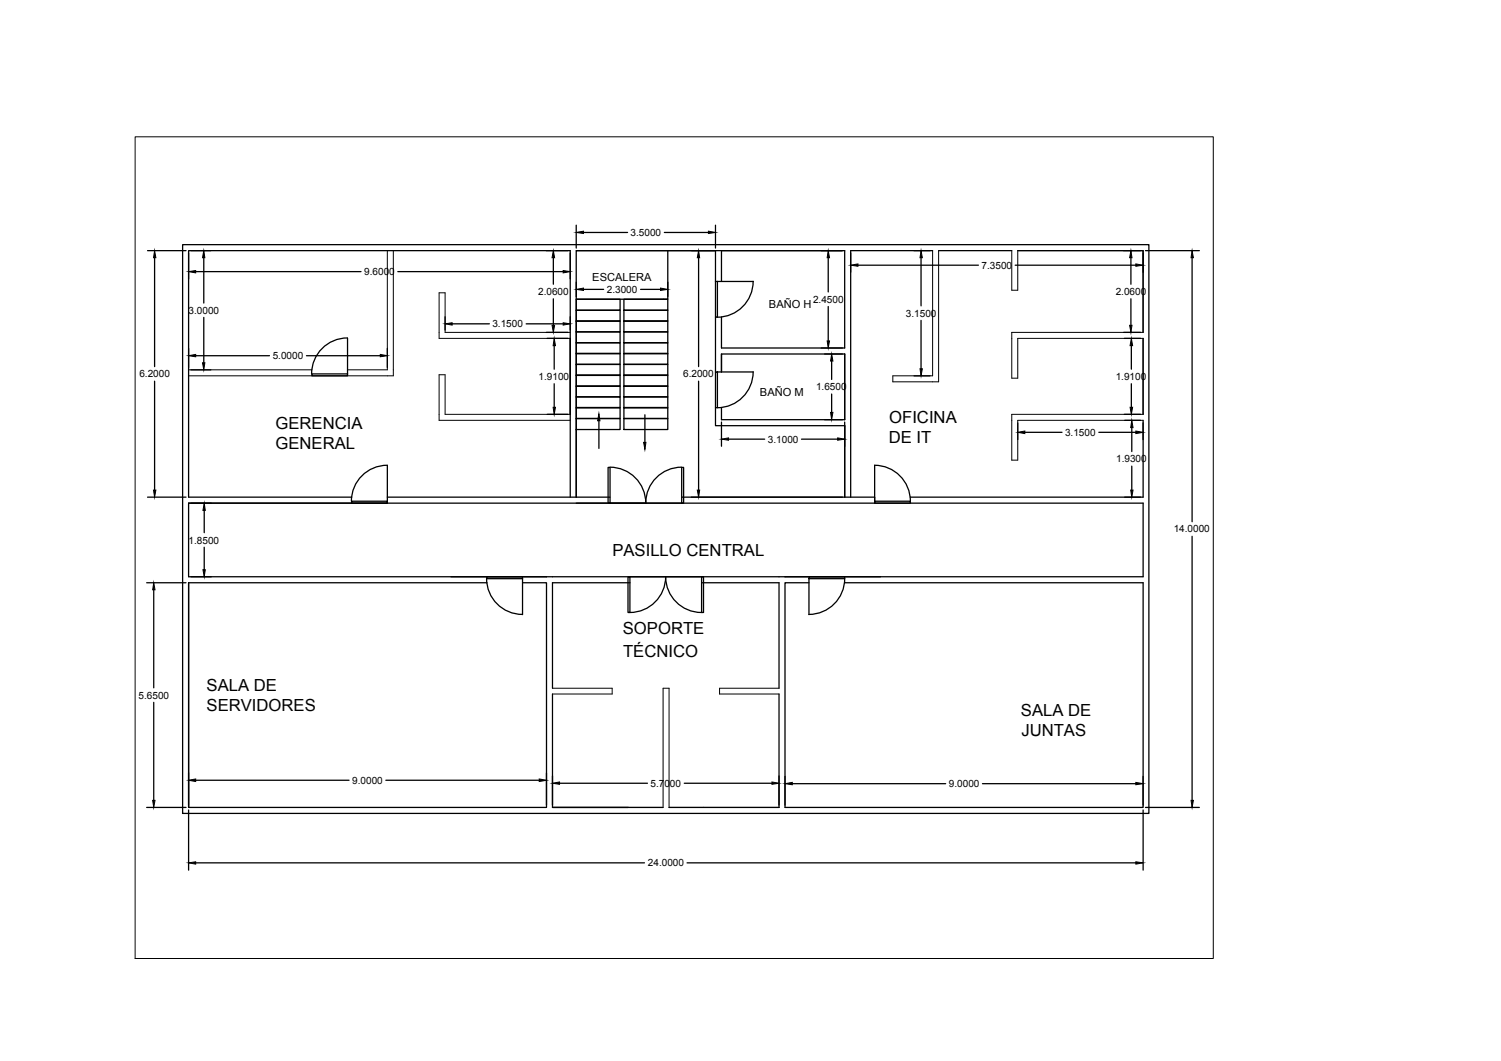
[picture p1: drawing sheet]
<svg xmlns="http://www.w3.org/2000/svg" width="297mm" height="210mm" viewBox="0 0 297 210" stroke-linecap="round" stroke-linejoin="round" font-family="sans-serif">
<!-- layer: 0 -->
<g fill="none" stroke="#000" stroke-width=".25">
<path d="M36.1 48.4h191.3v112.5h-191.3zM112.8 49.6h-75.5v48.8h32.3M114 49.6h27.6M142.8 55.7v-6.1h24.4v19.2h-24.4v-6.1M184.6 49.6h-16.3v48.8M185.7 49.6h14.5M201.4 49.6h24.8v16.2M141.6 62.8v10.8M142.8 70v3.6v-3.6h24.4v13h-24.4v-2.4M226.2 66.9v15.1M37.3 99.5h188.9v14.6h-188.9zM76.7 98.4h44"/>
<path d="M134.9 98.4h38.2M141.6 80.7v3.5h25.6v14.2M226.2 83.2v15.2h-46.1M37.3 115.3v44.4h70.8v-44.4h-4.7M37.3 115.3v44.4M37.3 115.3h59.1M124.7 115.3h-15.4v20.9M138.8 115.3h15.4v20.9M160.1 115.3h-4.8v44.4h70.9v-44.4h-59.1M109.3 137.3v22.4h21.9M154.2 137.3v22.4h-21.8"/>
</g>
<!-- layer: door -->
<g fill="none" stroke="#000" stroke-width=".25">
<path d="M112.8 49.6v48.8M114 59.2h8.7v2.2h-8.7zM123.5 59.2h8.7v2.2h-8.7zM132.2 49.6v9.6h-18.2M141.6 55.7h.4v7.1h-.4zM141.6 55.7v-6.1h-27.6v48.8v-13.4M142 55.7h7.1M149 55.7a7.1 7.1 0 0 1-7 7.1M61.7 74h7.1v.4h-7.1zM68.8 66.9a7.1 7.1 0 0 0-7.1 7M68.8 66.9v7.1M114 78.5h8.7v2.2h-8.7z"/>
<path d="M114 76.3h8.7v2.2h-8.7zM114 74.2h8.7v2.2h-8.7zM114 72.1h8.7v2.2h-8.7zM114 69.9h8.7v2.2h-8.7zM114 67.8h8.7v2.2h-8.7zM114 65.6h8.7v2.2h-8.7zM114 63.5h8.7v2.2h-8.7zM114 61.4h8.7v2.2h-8.7zM123.5 78.5h8.7v2.2h-8.7zM123.5 76.3h8.7v2.2h-8.7zM123.5 74.2h8.7v2.2h-8.7zM123.5 72.1h8.7v2.2h-8.7z"/>
<path d="M123.5 69.9h8.7v2.2h-8.7zM123.5 67.8h8.7v2.2h-8.7zM123.5 65.6h8.7v2.2h-8.7zM123.5 63.5h8.7v2.2h-8.7zM123.5 61.4h8.7v2.2h-8.7zM141.6 73.6h.4v7.1h-.4zM142 73.6h7a7.1 7.1 0 0 1-7 7.1M37.3 99.5h39.4M69.5 99.1a7.1 7.1 0 0 1 7.1-7.1l.1 7.2M69.6 99.2h7.1v.3h-7.1zM114 82.8h8.7v2.2h-8.7zM114 80.6h8.7v2.2h-8.7z"/>
<path d="M114 99.5h20.9M118.5 83.2v5.5M120.3 92.5h.4v7h-.4zM120.7 92.4a7.1 7.1 0 0 1 7.1 7.1 7.1 7.1 0 0 1 7.1-7.1M123.5 82.8h8.7v2.2h-8.7zM123.5 80.6h8.7v2.2h-8.7zM127.6 82.1v5.4M134.9 92.5h.4v7h-.4zM173.1 92a7.1 7.1 0 0 1 7.1 7.1M173.1 99.2h7.1v.3h-7.1zM173.1 92v7.5M89.3 114.1h18.8"/>
<path d="M96.3 114.5a7.1 7.1 0 0 0 7.1 7.1M96.3 114.1h7.1v.4h-7.1zM103.4 114.5v7.1M124.3 114.1h.4v7.1h-.4zM124.7 114.1h14.1M138.8 114.1h.4v7.1h-.4zM155.3 114.1h19M160.1 114.1h7.1v.4h-7.1zM160.1 114.5v7.1M167.2 114.5a7.1 7.1 0 0 1-7.1 7.1M124.6 121.2a7.1 7.1 0 0 0 7.1-7.1 7.1 7.1 0 0 0 7.1 7.1M109.3 159.7h15"/>
</g>
<path d="M118.5 81.8l.2 1.4h-.4zM127.4 87.5h.4l-.2 1.4z" fill="#000" stroke="#000" stroke-width=".2"/>
<!-- layer: DIM -->
<g fill="none" stroke="#000" stroke-width=".25">
<path d="M29.2 49.6h7.6M30.6 51v21.5M37.3 50.1v5.1M37.8 49.6h3.9M38.7 53.7h32.7M40.3 51v9M78.7 53.7h32.7M108.1 49.6h4.3M109.5 51v5.2M109.5 59.1v5.3M112.8 50.1v5.1M114 44.5v4.6"/>
<path d="M114 55.8v2.9M115.5 57.2h4M115.5 46h8.7M126.8 57.2h3.9M131.5 46h8.7M132.2 55.8v2.9M136.8 49.6h29.9M138.2 51v21.5M141.6 44.5v4.6M163.9 51v6.8M168.3 50.1v3.8M169.8 52.5h23.8"/>
<path d="M180.9 49.6h3.2M182.3 51v9.5M200.9 52.5h23.9M222.4 49.6h3.3M223.8 51v5.2M223.8 59.1v5.3M226.2 50.1v3.8M226.7 49.6h10.6M235.9 51v52.2M30.6 75.4v21.6M37.3 68.9v3.8M37.8 73.2h3.9"/>
<path d="M38.7 70.4h14.6M40.3 62.8v9M60.6 70.4h14.7M76.7 68.9v3.8M88.1 62.7v2.6M89.5 64.1h7.3M104.1 64.1h7.3M108.1 65.8h4.3M108.3 66.9h4.1M109.7 68.4v4.6M109.7 75.9v4.7M112.8 62.7v2.6"/>
<path d="M138.2 75.4v21.6M162.5 68.8h4.2M163.2 70h3.5M163.9 60.6v6.9M164.6 71.4v3.7M164.6 77.9v3.7M180.9 74.4h3.2M182.3 63.4v9.6M222.4 65.8h3.3M222.5 66.9h3.2M223.9 68.4v4.6M223.9 75.9v4.7"/>
<path d="M29.2 98.4h7.6M37.8 99.5h4M108.3 82h4.1M136.8 98.4h29.9M142.8 83.5v4.8M144.2 86.9h7.1M158.6 86.9h7.2M163.2 83h3.5M167.2 83.5v4.8M201.4 83.7v3.3M202.8 85.5h7.4M217.5 85.5h7.3"/>
<path d="M222.5 82h3.2M222.6 98.4h3.1M222.6 83.2h3.1M224 84.6v4.7M224 92.2v4.8M226.2 83.7v3.3M29 115.3h7.8M30.4 116.7v19.4M37.8 114.1h4M40.4 101v4.4M40.4 108.3v4.4M235.9 106.1v52.2"/>
<path d="M30.4 139v19.3M29 159.7h7.8M37.3 152.9v6.4M38.7 154.4h30.4M76.4 154.4h30.3M108.1 152.9v6.4M109.3 153.5v5.8M110.7 155h17.4M135.4 155h17.4M154.2 153.5v5.8M155.3 153.6v5.7M156.8 155h30.3"/>
<path d="M194.4 155h30.4M226.2 153.6v5.7M226.7 159.7h10.6M37.3 160.2v11.9M38.7 170.7h88.8M136 170.7h88.8M226.2 160.2v11.9"/>
</g>
<g fill="#000" stroke="#000" stroke-width=".2">
<path d="M30.6 49.6l.2 1.4h-.4zM37.3 53.7l1.4-.2v.5zM40.3 49.6l.2 1.4h-.4zM109.5 49.6l.3 1.4h-.6zM111.4 53.5l1.4 .2-1.4 .3zM114 57.2l1.5-.2v.5zM114 46l1.5-.3v.5zM130.7 57l1.5 .2-1.5 .3zM138.2 49.6l.3 1.4h-.5zM140.2 45.7l1.4 .3-1.4 .2zM163.9 49.6l.3 1.4h-.5zM168.3 52.5l1.5-.3v.5z"/>
<path d="M182.3 49.6l.2 1.4h-.4zM223.8 49.6l.2 1.4h-.5zM224.8 52.2l1.4 .3-1.4 .2zM235.9 49.6l.3 1.4h-.5zM37.3 70.4l1.4-.3v.5zM40.1 71.8h.4l-.2 1.4zM75.3 70.1l1.4 .3-1.4 .2zM88.1 64.1l1.4-.2v.4zM109.2 64.4h.6l-.3 1.4zM109.7 66.9l.2 1.5h-.4zM111.4 63.9l1.4 .2-1.4 .2zM163.7 67.5h.5l-.3 1.3z"/>
<path d="M164.6 70l.2 1.4h-.4zM182.1 73h.4l-.2 1.4zM223.5 64.4h.5l-.2 1.4zM223.9 66.9l.2 1.5h-.5zM30.4 97h.4l-.2 1.4zM109.5 80.6h.4l-.2 1.4zM138 97h.5l-.3 1.4zM142.8 86.9l1.4-.3v.5zM164.4 81.6h.4l-.2 1.4zM165.8 86.6l1.4 .3-1.4 .2zM201.4 85.5l1.4-.2v.5zM223.6 80.6h.5l-.2 1.4z"/>
<path d="M224 83.2l.2 1.4h-.4zM223.8 97h.4l-.2 1.4zM224.8 85.3l1.4 .2-1.4 .3zM30.4 115.3l.3 1.4h-.5zM40.4 99.5l.2 1.5h-.4zM40.2 112.7h.4l-.2 1.4zM30.2 158.3h.5l-.3 1.4zM37.3 154.4l1.4-.3v.5zM106.7 154.1l1.4 .3-1.4 .2zM109.3 155l1.4-.3v.5zM152.8 154.7l1.4 .3-1.4 .2zM155.3 155l1.5-.2v.5z"/>
<path d="M224.8 154.8l1.4 .2-1.4 .3zM235.7 158.3h.5l-.3 1.4zM37.3 170.7l1.4-.2v.5zM224.8 170.5l1.4 .2-1.4 .3z"/>
</g>
<!-- layer: rooms -->
<path d="M76.7 49.6v23.6h-7.9M77.8 49.6v24.8h-40.5M184.6 49.6v24.8h-7.9v1.1h9v-25.9M200.2 49.6v7.8h1.2v-7.8h24.8v16.2h-26v9h1.2v-7.9h24.8v15.1h-26v9h1.2v-7.8h24.8M37.3 73.2h24.5M112.8 65.8h-24.7v-7.9h-1.2v9h25.9v15.1h-24.7v-7.9h-1.2v9.1h25.9M109.3 136.2h11.8v1.1h-11.8M154.2 136.2h-11.8v1.1h11.8M109.3 159.7h21.8M131.2 159.7v-23.5h1.2v23.5h21.8" fill="none" stroke="#000" stroke-width=".2"/>
<!-- layer: door -->
<path d="M26.7 27.1h213.4v162.5h-213.4z" fill="none" stroke="#000" stroke-width=".2"/>
<g font-size="3.3">
<text x="176" y="83.7">OFICINA</text>
<text x="54.5" y="84.8">GERENCIA</text>
<text x="54.5" y="88.8">GENERAL</text>
<text x="175.9" y="87.7">DE IT</text>
<text x="121.2" y="110.1">PASILLO CENTRAL</text>
<text x="123.3" y="125.5">SOPORTE</text>
<text x="123.3" y="130">TÉCNICO</text>
<text x="40.9" y="136.7">SALA DE</text>
<text x="40.9" y="140.6">SERVIDORES</text>
<text x="202" y="141.7">SALA DE</text>
<text x="202.1" y="145.7">JUNTAS</text>
</g>
<g font-size="2.2">
<text x="117.2" y="55.6">ESCALERA</text>
<text x="152.2" y="60.9">BAÑO H</text>
<text x="150.4" y="78.2">BAÑO M</text>
</g>
<g font-size="2">
<text x="124.8" y="46.7">3.5000</text>
<text x="194.3" y="53.1">7.3500</text>
<text x="72.1" y="54.5">9.6000</text>
<text x="106.5" y="58.3">2.0600</text>
<text x="120.1" y="57.9">2.3000</text>
<text x="160.9" y="59.9">2.4500</text>
<text x="220.8" y="58.3">2.0600</text>
<text x="37.3" y="62.1">3.0000</text>
<text x="97.4" y="64.8">3.1500</text>
<text x="179.3" y="62.7">3.1500</text>
<text x="54" y="71">5.0000</text>
<text x="27.6" y="74.6">6.2000</text>
<text x="106.6" y="75.2">1.9100</text>
<text x="135.2" y="74.6">6.2000</text>
<text x="161.5" y="77.2">1.6500</text>
<text x="220.8" y="75.2">1.9100</text>
<text x="152" y="87.6">3.1000</text>
<text x="210.8" y="86.2">3.1500</text>
<text x="220.9" y="91.5">1.9300</text>
<text x="37.3" y="107.5">1.8500</text>
<text x="232.3" y="105.3">14.0000</text>
<text x="27.4" y="138.2">5.6500</text>
<text x="69.7" y="155">9.0000</text>
<text x="128.7" y="155.6">5.7000</text>
<text x="187.8" y="155.7">9.0000</text>
<text x="128.2" y="171.4">24.0000</text>
</g>
</svg>
